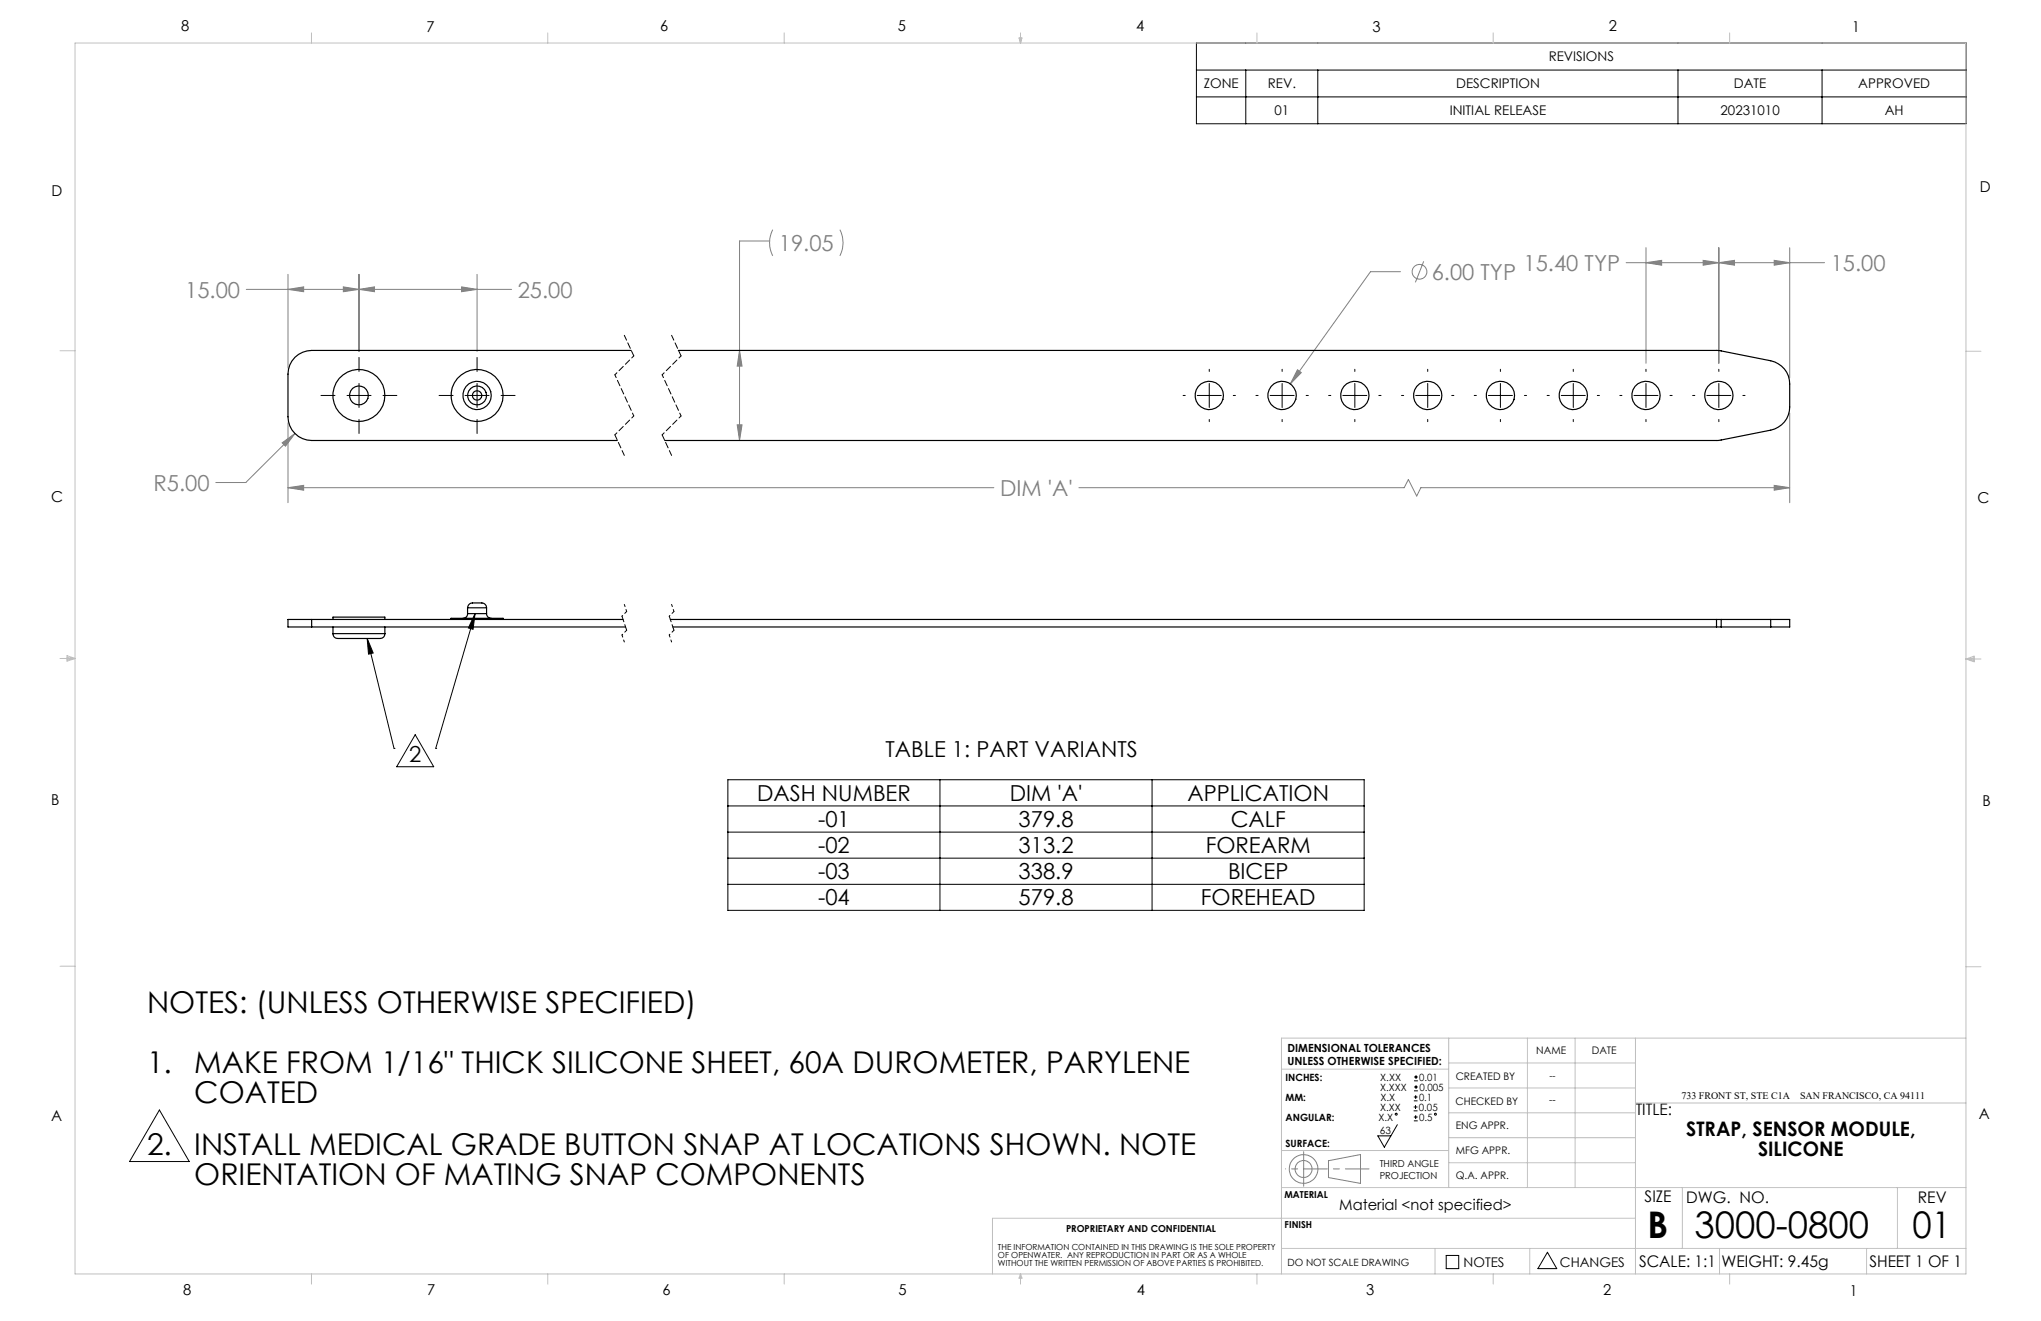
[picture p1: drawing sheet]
<svg xmlns="http://www.w3.org/2000/svg" width="432mm" height="279mm" viewBox="0 0 432 279" stroke-linecap="round" stroke-linejoin="round" font-family="sans-serif">
<g fill="none" stroke="#808080" stroke-width=".21">
<path d="M60.9 58v19.9M76 58v16.3M100.9 58v16.3M162.8 51h-6.3v42.2M163.5 48.6a6.1 6.1 0 0 0 0 5.5M177.7 48.6a6.1 6.1 0 0 1 0 5.5M296.3 57.5h-6.4l-16.9 23.7M301.2 55.3l-1.8 4.4M344 55.6h42M348.2 52.4v24.4M348.2 55.6l3.3-.5v1zM360.3 55.1l3.3 .5-3.3 .5z"/>
<path d="M363.6 52.4v24.4M363.6 55.6l3.4-.5v1zM375.4 55.1l3.2 .5-3.2 .5zM378.6 52.4v27.5M52.1 61.2h56.1M60.9 61.2l3.3-.5v1zM72.6 60.7l3.4 .5-3.4 .5zM76 61.2l3.2-.5v1zM97.6 60.7l3.3 .5-3.3 .5zM156.5 74.1l.5 3.3h-1zM274.5 78.2l.8 .6-2.3 2.4zM59.7 93.7l2.7-2-2 2.7z"/>
<path d="M60.9 89.4v16.9M62.4 91.7l-10.4 10.4h-6.4M156 89.9h1l-.5 3.3zM378.6 87.3v19M60.9 103.2l3.3-.5v1zM60.9 103.2h149.4M228.2 103.2h68.9l.9-1.8 1.7 3.5 .9-1.7h78M375.4 102.7l3.2 .5-3.2 .5zM281.1 245.5l6.7-1.3v6.1l-6.7-1.2z"/>
<circle cx="300.3" cy="57.5" r="1.55"/>
<circle cx="275.8" cy="247.3" r="1.8"/>
<circle cx="275.8" cy="247.3" r="3"/>
</g>
<g fill="none" stroke="#000" stroke-width=".21">
<path d="M253.1 9.1h162.9v17.1h-162.9zM253.1 14.8h162.9M263.6 14.8v11.4M278.8 14.8v11.4M355 14.8v11.4M385.5 14.8v11.4M253.1 20.5h162.9M76 75.6v3M100.9 75.6v3M255.8 78.1v.5M271.3 78.1v.5M286.6 78.1v.5"/>
<path d="M302 78.1v.5M317.4 78.1v.5M332.8 78.1v.5M348.2 78.1v.5M363.6 78.1v.5M67.9 83.6h3M73.4 83.6h5.1M76 81.1v5.1M76 88.7v3M81 83.6h3M92.9 83.6h2.9M98.4 83.6h5.1"/>
<path d="M100.9 81.1v5.1M100.9 88.7v3M106 83.6h3M250.3 83.6h.5M253.3 83.6h5.1M255.8 81.1v5.1M255.8 88.7v.5M260.9 83.6h.5M265.7 83.6h.5M268.7 83.6h5.1M271.3 81.1v5.1M271.3 88.7v.5"/>
<path d="M276.3 83.6h.5M281.1 83.6h.5M284.1 83.6h5.1M286.6 81.1v5.1M286.6 88.7v.5M291.7 83.6h.5M296.5 83.6h.5M299.5 83.6h5.1M302 81.1v5.1M302 88.7v.5M307.1 83.6h.5M311.9 83.6h.4"/>
<path d="M314.9 83.6h5.1M317.4 81.1v5.1M317.4 88.7v.5M322.5 83.6h.5M327.3 83.6h.5M330.3 83.6h5.1M332.8 81.1v5.1M332.8 88.7v.5M337.9 83.6h.5M342.7 83.6h.4M345.7 83.6h5.1M348.2 81.1v5.1"/>
<path d="M348.2 88.7v.5M353.3 83.6h.5M358.1 83.6h.5M361.1 83.6h5.1M363.6 81.1v5.1M363.6 88.7v.5M368.7 83.6h.5M77.7 135l1.3 3.1-1 .3zM77.7 135l5.7 23.3M100.5 129.8l-.4 3.3-1-.3zM100.5 129.8l-8.3 28.5M83.4 158.3h.1"/>
<path d="M87.8 155.4l4 6.8h-7.9zM92.2 158.3h.1M154 164.9h134.6v27.6h-134.6zM154 170.5h134.6M154 176h134.6M198.9 164.9v27.6M243.7 164.9v27.6M154 181.5h134.6M154 187h134.6M33.7 234.8l6.3 10.9h-12.6zM295.6 237.9l-2.7 4.7-1.4-2.4h2.8M299.1 234.9h.8"/>
<path d="M299.1 234.1h.8M299.1 232.8h.8M299.1 232h.8M299.1 237.1h.8M299.1 236.3h.8M299.2 228.6h.8M299.2 227.8h.8M299.2 230.7h.8M299.2 229.9h.8M299.5 233.8v.8M299.5 231.6v.8M299.5 235.9v.8"/>
<path d="M299.6 227.4v.8M299.6 229.5v.8M306 265.5h2.6v2.8h-2.6zM327.4 264.9l2 3.4h-4z"/>
<circle cx="295.4" cy="235.7" r=".2"/>
<circle cx="303.7" cy="235.7" r=".2"/>
</g>
<path d="M132.1 70.9l2 4.4M142.1 70.9l2 4.4M130.1 92l2 4.3M140.1 92l2 4.3" fill="none" stroke="#000" stroke-width=".21" stroke-dasharray="1.3 .6" stroke-dashoffset=".1"/>
<path d="M134.1 75.3l-4 4M144.1 75.3l-4 4M134.1 88l-4 4M144.1 88l-4 4M132.6 129.3l-1 1M132.6 133.3l-1 1M142.6 129.3l-1 1M142.6 133.3l-1 1" fill="none" stroke="#000" stroke-width=".21" stroke-dasharray="1.3 .6" stroke-dashoffset=".7"/>
<path d="M130.1 79.3l4 8.7M140.1 79.3l4 8.7" fill="none" stroke="#000" stroke-width=".21" stroke-dasharray="1.3 .6" stroke-dashoffset=".6"/>
<path d="M131.6 134.3l.5 1.5M132.1 127.8l.5 1.5M141.6 134.3l.5 1.5M142.1 127.8l.5 1.5" fill="none" stroke="#000" stroke-width=".21" stroke-dasharray="1.3 .6" stroke-dashoffset=".8"/>
<path d="M131.6 130.3l1 3M141.6 130.3l1 3" fill="none" stroke="#000" stroke-width=".21" stroke-dasharray="1.3 .6"/>
<path d="M275.8 247.2h13.8" fill="none" stroke="#808080" stroke-width=".21" stroke-dasharray="15.2 1.3 1.3 1.3" stroke-dashoffset="10.2"/>
<path d="M275.8 247.2v-3.6M275.8 247.2v3.7" fill="none" stroke="#808080" stroke-width=".21" stroke-dasharray="15.2 1.3 1.3 1.3"/>
<path d="M275.8 247.2h-3.8" fill="none" stroke="#808080" stroke-width=".21" stroke-dasharray="15.2 1.3 1.3 1.3" stroke-dashoffset="15.2"/>
<g fill="none" stroke="#c0c0c0" stroke-width=".21">
<path d="M15.9 9.1h400v260.4h-400zM65.9 6.9v2.2M115.9 6.9v2.2M165.9 6.9v2.2M215.6 8h.6l-.3 1.1zM215.7 8l.2 1.1M215.9 6.9v2.2M216 8l-.1 1.1M265.9 6.9v2.2M315.9 6.9v2.2M365.9 6.9v2.2M12.7 74.2h3.2"/>
<path d="M415.9 74.3h3.2M12.7 139.3h3.2M14.2 139.1l1.7 .2M14.2 138.7l1.7 .6-1.7 .5zM15.9 139.3l-1.7 .3M415.9 139.4h3.2M415.9 139.4l1.8-.6v1.2zM415.9 139.4l1.8 .3M417.7 139.2l-1.8 .2M12.7 204.4h3.2M306.5 219.6v31.6M323.1 219.6v31.6"/>
<path d="M333.2 219.6v31.6M346 219.6v49.9M415.9 204.5h3.2M415.9 219.6h-144.8v49.9M271.1 226.1h35.4M306.5 235.4h39.5M306.5 230.1h39.5M306.5 224.8h39.5M346 233.3h69.9M271.1 251.2h144.8M271.1 243.3h35.4M306.5 245.9h39.5"/>
<path d="M306.5 240.6h39.5M346 257.7h-136v11.8M355.9 251.2v12.9M401.4 251.2v12.9M65.9 269.5v2.1M115.9 269.5v2.1M165.9 269.5v2.1M215.9 269.5v2.1M215.9 269.5l.3 .8h-.6zM265.9 269.5v2.1M271.1 264.1h144.8M303.6 264.1v5.4"/>
<path d="M315.9 269.5v2.1M323.6 264.1v5.4M363.8 264.1v5.4M365.9 269.5v2.1M394.9 264.1v5.4"/>
</g>
<path d="M77.7 135l1.3 3.1-1 .3zM100.5 129.8l-.4 3.3-1-.3z" fill="#000"/>
<path d="M156 89.9h1l-.5 3.3zM156.5 74.1l.5 3.3h-1zM60.9 61.2l3.3-.5v1zM72.6 60.7l3.4 .5-3.4 .5zM76 61.2l3.2-.5v1zM97.6 60.7l3.3 .5-3.3 .5zM274.5 78.2l-1.5 3 2.3-2.4zM59.7 93.7l.7 .7 2-2.7zM363.6 55.6l3.4-.5v1zM375.4 55.1l3.2 .5-3.2 .5zM360.3 55.1l3.3 .5-3.3 .5zM348.2 55.6l3.3-.5v1zM60.9 103.2l3.3-.5v1zM375.4 102.7l3.2 .5-3.2 .5z" fill="#808080"/>
<g fill="none" stroke="#000" stroke-width=".25">
<path d="M133.5 74.1h-67.6a5 5 0 0 0-5 5v9.1a5.1 5.1 0 0 0 5 5h64.7M143.5 74.1h220l11.1 2.2a5 5 0 0 1 4 4.9v4.9a5 5 0 0 1-4 4.9l-11.1 2.2h-222.9M65.9 131h-5v1.6h5M65.9 131h65.9M65.9 132.6h66.4M65.9 131v1.6M70.4 134a1.1 1.1 0 0 0 1.5 1h7.5a1.61 1.61 0 0 0 2-.6v-.4M70.4 131v-.5h11v.5M70.4 134h11M70.4 132.6v1.4M81.4 132.6v1.4M95.4 131v-.2h11v.2"/>
<path d="M98.9 129.8a.96 .96 0 0 1-1 1M98.9 128.6a1.2 1.2 0 0 1 1.6-1.1h.4a1.56 1.56 0 0 1 2 .8v.3M98.9 129.8h4M98.9 128.6h4M98.9 128.6v1.2M102.9 129.8a.96 .96 0 0 0 1 1M102.9 128.6v1.2M141.8 131h221.3M142.3 132.6h220.8M363.1 131h1M363.1 132.6h1M363.1 131v1.6"/>
<path d="M364.1 131v1.6M364.1 131h10.5M364.1 132.6h10.5M374.6 131h4v1.6h-4M374.6 131v1.6"/>
<circle cx="75.9" cy="83.6" r="5.5"/>
<circle cx="75.9" cy="83.6" r="2"/>
<circle cx="100.9" cy="83.6" r="3"/>
<circle cx="100.9" cy="83.6" r=".99"/>
<circle cx="100.9" cy="83.6" r="2"/>
<circle cx="100.9" cy="83.6" r="5.5"/>
<circle cx="255.8" cy="83.6" r="3"/>
<circle cx="271.2" cy="83.6" r="3"/>
<circle cx="286.6" cy="83.6" r="3"/>
<circle cx="302" cy="83.6" r="3"/>
<circle cx="317.4" cy="83.6" r="3"/>
<circle cx="332.8" cy="83.6" r="3"/>
<circle cx="348.2" cy="83.6" r="3"/>
<circle cx="363.6" cy="83.6" r="3"/>
</g>
<g font-size="7.8">
<text x="348.5" y="261.9">B</text>
<text x="358.5" y="261.9">3000-0800</text>
<text x="404.6" y="261.8">01</text>
</g>
<g font-size="6.3">
<text x="31.1" y="214.3">NOTES: (UNLESS OTHERWISE SPECIFIED)</text>
<text x="31.1" y="227">1.</text>
<text x="41.1" y="227">MAKE FROM 1/16&quot; THICK SILICONE SHEET, 60A DUROMETER, PARYLENE</text>
<text x="41.1" y="233.4">COATED</text>
<text x="31.1" y="244.3">2.</text>
<text x="41.1" y="244.3">INSTALL MEDICAL GRADE BUTTON SNAP AT LOCATIONS SHOWN. NOTE</text>
<text x="41.1" y="250.6">ORIENTATION OF MATING SNAP COMPONENTS</text>
</g>
<g font-size="4.7" fill="#808080">
<text x="164.8" y="53.1">19.05</text>
<text x="302.9" y="59.2">6.00 TYP</text>
<text x="322.3" y="57.3">15.40 TYP</text>
<text x="387.3" y="57.3">15.00</text>
<text x="39.2" y="62.9">15.00</text>
<text x="109.5" y="62.9">25.00</text>
<text x="32.5" y="103.8">R5.00</text>
<text x="211.6" y="104.9">DIM 'A'</text>
</g>
<g font-size="4.7">
<text x="86.6" y="161.1">2</text>
<text x="187.3" y="160.1">TABLE 1: PART VARIANTS</text>
<text x="160.2" y="169.4">DASH NUMBER</text>
<text x="213.6" y="169.4">DIM 'A'</text>
<text x="251.2" y="169.4">APPLICATION</text>
<text x="173.1" y="174.9">-01</text>
<text x="215.5" y="174.9">379.8</text>
<text x="260.4" y="174.9">CALF</text>
<text x="173.1" y="180.4">-02</text>
<text x="173.1" y="185.9">-03</text>
<text x="215.5" y="180.4">313.2</text>
<text x="215.5" y="185.9">338.9</text>
<text x="255.1" y="180.4">FOREARM</text>
<text x="259.8" y="185.9">BICEP</text>
<text x="173.1" y="191.5">-04</text>
<text x="215.5" y="191.5">579.8</text>
<text x="254.1" y="191.5">FOREHEAD</text>
</g>
<g font-size="4.2">
<text x="356.7" y="240.3">STRAP, SENSOR MODULE,</text>
<text x="371.9" y="244.5">SILICONE</text>
</g>
<g font-size="3.4">
<text x="346.1" y="235.9">TITLE:</text>
<text x="347.9" y="254.3">SIZE</text>
<text x="356.7" y="254.4">DWG. NO.</text>
<text x="405.7" y="254.5">REV</text>
<text x="346.8" y="267.9">SCALE: 1:1</text>
<text x="364.2" y="267.9">WEIGHT: 9.45g</text>
<text x="395.5" y="267.9">SHEET 1 OF 1</text>
</g>
<g font-size="3.2">
<text x="38.3" y="6.7">8</text>
<text x="90.2" y="6.7">7</text>
<text x="139.7" y="6.5">6</text>
<text x="190" y="6.5">5</text>
<text x="240.4" y="6.5">4</text>
<text x="290.4" y="6.7">3</text>
<text x="340.4" y="6.5">2</text>
<text x="391.9" y="6.7">1</text>
<text x="10.9" y="41.6">D</text>
<text x="418.9" y="40.7">D</text>
<text x="10.9" y="106.3">C</text>
<text x="418.4" y="106.4">C</text>
<text x="10.8" y="170.2">B</text>
<text x="419.4" y="170.6">B</text>
<text x="10.8" y="237.2">A</text>
<text x="418.6" y="236.8">A</text>
<text x="283.3" y="255.9">Material &lt;not specified&gt;</text>
<text x="38.8" y="273.8">8</text>
<text x="90.4" y="273.8">7</text>
<text x="140.2" y="273.8">6</text>
<text x="190.1" y="273.9">5</text>
<text x="240.5" y="273.8">4</text>
<text x="289" y="273.9">3</text>
<text x="339.1" y="273.8">2</text>
<text x="391.4" y="274.1">1</text>
</g>
<g font-size="2.8">
<text x="327.6" y="13">REVISIONS</text>
<text x="254.7" y="18.7">ZONE</text>
<text x="268.2" y="18.7">REV.</text>
<text x="308.1" y="18.7">DESCRIPTION</text>
<text x="366.8" y="18.7">DATE</text>
<text x="393.2" y="18.7">APPROVED</text>
<text x="269.6" y="24.4">01</text>
<text x="306.7" y="24.4">INITIAL RELEASE</text>
<text x="364" y="24.4">20231010</text>
<text x="398.7" y="24.4">AH</text>
<text x="309.6" y="268">NOTES</text>
<text x="330" y="268">CHANGES</text>
</g>
<g font-size="2.4">
<text x="272.4" y="222.5">DIMENSIONAL TOLERANCES</text>
<text x="272.4" y="225.3">UNLESS OTHERWISE SPECIFIED:</text>
</g>
<g font-size="2.2">
<text x="325" y="222.9">NAME</text>
<text x="336.8" y="222.9">DATE</text>
<text x="308" y="233.6">CHECKED BY</text>
<text x="308" y="228.4">CREATED BY</text>
<text x="308" y="238.8">ENG APPR.</text>
<text x="308" y="244">MFG APPR.</text>
<text x="308" y="249.3">Q.A. APPR.</text>
</g>
<g font-size="2.1">
<text x="272" y="228.6">INCHES:</text>
<text x="272" y="232.8">MM:</text>
<text x="292" y="230.7">X.XXX</text>
<text x="292" y="228.6">X.XX</text>
<text x="292.1" y="232.8">X.X</text>
<text x="300.2" y="232.8">0.1</text>
<text x="300.3" y="228.6">0.01</text>
<text x="300.3" y="230.7">0.005</text>
<text x="327.8" y="233.4">--</text>
<text x="355.7" y="232.4">733 FRONT ST, STE C1A</text>
<text x="380.8" y="232.4">SAN FRANCISCO, CA 94111</text>
<text x="272" y="237">ANGULAR:</text>
<text x="291.6" y="237">X.X</text>
<text x="291.9" y="239.8">63</text>
<text x="292" y="234.9">X.XX</text>
<text x="300.2" y="234.9">0.05</text>
<text x="300.2" y="237">0.5</text>
<text x="272" y="242.6">SURFACE:</text>
<text x="272.4" y="267.8">DO NOT SCALE DRAWING</text>
</g>
<g font-size="2">
<text x="327.8" y="228.3">--</text>
<text x="291.9" y="246.8">THIRD ANGLE</text>
<text x="291.9" y="249.3">PROJECTION</text>
<text x="271.7" y="253.4">MATERIAL</text>
<text x="225.5" y="260.6">PROPRIETARY AND CONFIDENTIAL</text>
<text x="271.8" y="259.7">FINISH</text>
</g>
<g font-size="1.8">
<text x="211.1" y="264.3">THE INFORMATION CONTAINED IN THIS DRAWING IS THE SOLE PROPERTY</text>
<text x="211.1" y="266.1">OF OPENWATER. ANY REPRODUCTION IN PART OR AS A WHOLE</text>
<text x="211.1" y="267.8">WITHOUT THE WRITTEN PERMISSION OF ABOVE PARTIES IS PROHIBITED.</text>
</g>
</svg>
